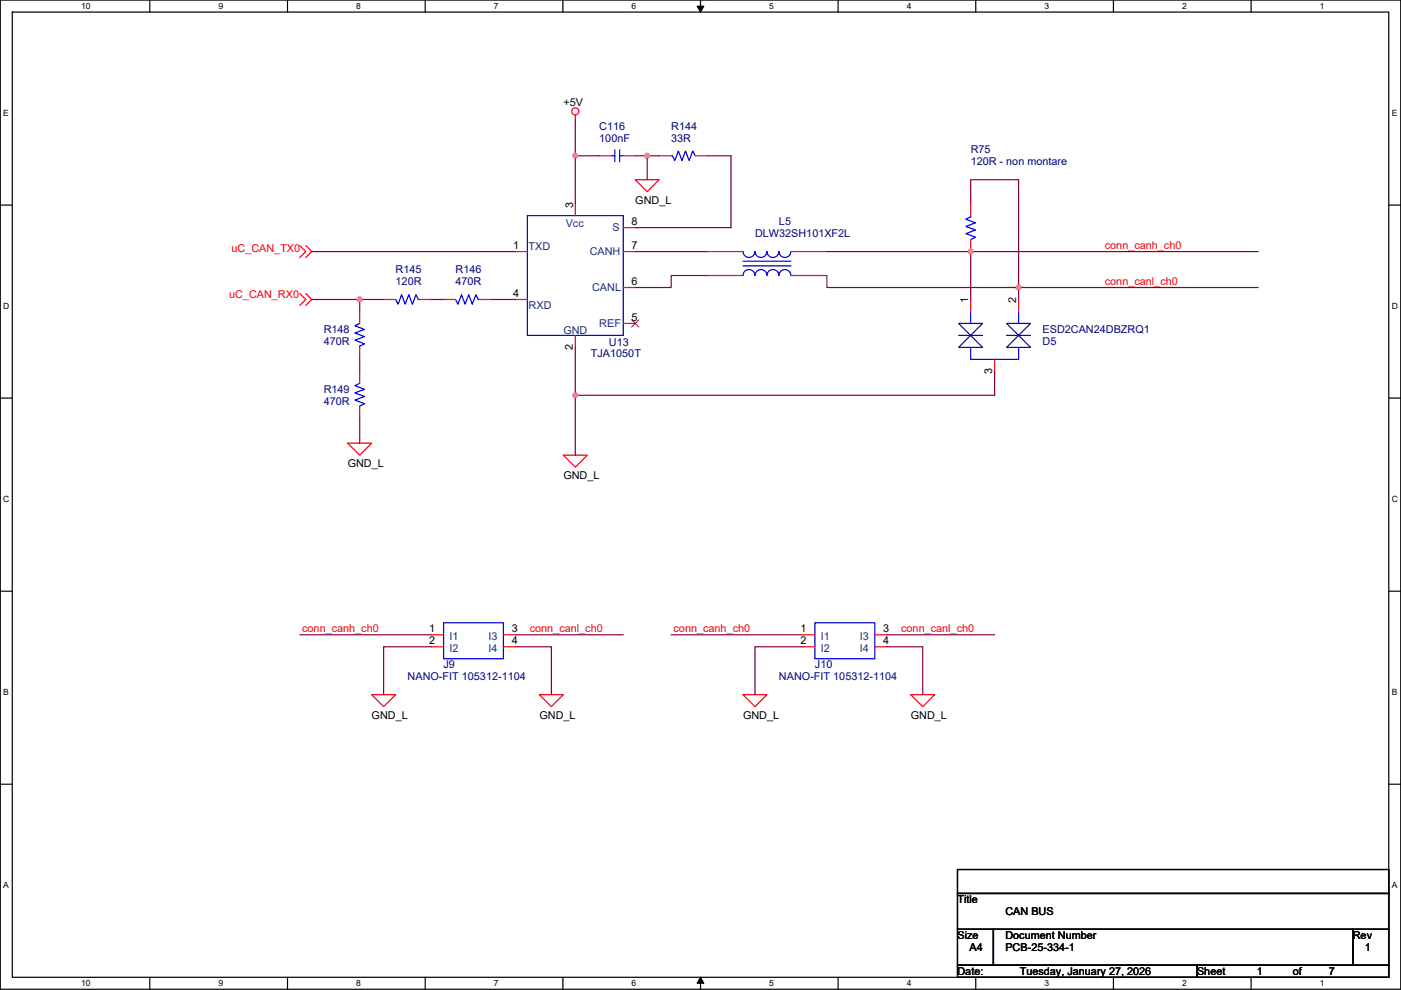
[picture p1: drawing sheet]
<svg xmlns="http://www.w3.org/2000/svg" width="297mm" height="210mm" viewBox="0 0 297 210" stroke-linecap="round" stroke-linejoin="round" font-family="sans-serif">
<path d="M.1 0h296.9v209.8h-296.9zM2.6 2.6h291.8v204.7h-291.8z" fill="none" stroke="#000" stroke-width=".25"/>
<g fill="#fff">
<path d="M17.2 .3h2v2h-2z"/>
<path d="M17.2 207.5h2v2.1h-2z"/>
</g>
<path d="M31.8 0v2.6M31.8 207.3v2.5" fill="none" stroke="#000" stroke-width=".25"/>
<g fill="#fff">
<path d="M46.4 .3h.9v2h-.9z"/>
<path d="M46.4 207.5h.9v2.1h-.9z"/>
</g>
<path d="M61 0v2.6M61 207.3v2.5" fill="none" stroke="#000" stroke-width=".25"/>
<g fill="#fff">
<path d="M75.5 .3h1v2h-1z"/>
<path d="M75.5 207.5h1v2.1h-1z"/>
</g>
<path d="M90.1 0v2.6M90.1 207.3v2.5" fill="none" stroke="#000" stroke-width=".25"/>
<g fill="#fff">
<path d="M104.7 .3h1v2h-1z"/>
<path d="M104.7 207.5h1v2.1h-1z"/>
</g>
<path d="M119.3 0v2.6M119.3 207.3v2.5" fill="none" stroke="#000" stroke-width=".25"/>
<g fill="#fff">
<path d="M133.9 .3h1v2h-1z"/>
<path d="M133.9 207.5h1v2.1h-1z"/>
</g>
<path d="M148.5 0v2.6M148.5 207.3v2.5" fill="none" stroke="#000" stroke-width=".25"/>
<path d="M147.8 1.3h1.4l-.7 1.3zM148.5 207.3l.7 1.3h-1.4z" fill="#000" stroke="#000" stroke-width=".21"/>
<g fill="#fff">
<path d="M163.1 .3h1v2h-1z"/>
<path d="M163.1 207.5h1v2.1h-1z"/>
</g>
<path d="M177.7 0v2.6M177.7 207.3v2.5" fill="none" stroke="#000" stroke-width=".25"/>
<g fill="#fff">
<path d="M192.3 .3h1v2h-1z"/>
<path d="M192.3 207.5h1v2.1h-1z"/>
</g>
<path d="M206.9 0v2.6M206.9 207.3v2.5" fill="none" stroke="#000" stroke-width=".25"/>
<g fill="#fff">
<path d="M221.5 .3h1v2h-1z"/>
<path d="M221.5 207.5h1v2.1h-1z"/>
</g>
<path d="M236.1 0v2.6M236.1 207.3v2.5" fill="none" stroke="#000" stroke-width=".25"/>
<g fill="#fff">
<path d="M250.7 .3h.9v2h-.9z"/>
<path d="M250.7 207.5h.9v2.1h-.9z"/>
</g>
<path d="M265.3 0v2.6M265.3 207.3v2.5" fill="none" stroke="#000" stroke-width=".25"/>
<g fill="#fff">
<path d="M279.8 .3h1v2h-1z"/>
<path d="M279.8 207.5h1v2.1h-1z"/>
<path d="M.7 23h1.2v2.1h-1.2z"/>
<path d="M295.1 23h1.2v2.1h-1.2z"/>
<path d="M.7 64h1.3v2h-1.3z"/>
<path d="M295.1 64h1.3v2h-1.3z"/>
</g>
<path d="M.1 43.5h2.5M294.4 43.5h2.6" fill="none" stroke="#000" stroke-width=".25"/>
<g fill="#fff">
<path d="M.7 104.9h1.3v2h-1.3z"/>
<path d="M295.1 104.9h1.3v2h-1.3z"/>
</g>
<path d="M.1 84.4h2.5M294.4 84.4h2.6" fill="none" stroke="#000" stroke-width=".25"/>
<g fill="#fff">
<path d="M.7 145.9h1.2v2h-1.2z"/>
<path d="M295.1 145.9h1.2v2h-1.2z"/>
</g>
<path d="M.1 125.4h2.5M294.4 125.4h2.6" fill="none" stroke="#000" stroke-width=".25"/>
<g fill="#fff">
<path d="M.7 186.8h1.2v2h-1.2z"/>
<path d="M295.1 186.8h1.2v2h-1.2z"/>
</g>
<path d="M.1 166.3h2.5M294.4 166.3h2.6M203 184.4h91.4v5.1h-91.4zM203 189.5h91.4v7.6h-91.4zM203 197.1h7.6v7.6h-7.6zM210.6 197.1h76.2v7.6h-76.2zM286.8 197.1h7.6v7.6h-7.6zM203 204.7h50.8v2.6h-50.8zM253.8 204.7h40.6v2.6h-40.6z" fill="none" stroke="#000" stroke-width=".25"/>
<g fill="none" stroke="#f00" stroke-width=".25">
<path d="M122 24.4v1M127.1 33h2.5M132.1 33h2.6M134.7 38.1h5.1l-2.6 2.6zM139.8 33h2.5M147.4 33h2.5M63.6 52.1l1.2 1.3-1.2 1.2M64.8 52.1l1.3 1.3-1.3 1.2M109.3 53.4h2.5M122 43.2v2.5M132.1 48.3h2.6M132.1 53.4h2.6"/>
<path d="M149.9 58.4h7.6M149.9 53.4h7.6M167.7 58.4h7.6M167.7 53.4h7.6M205.8 50.8v2.6M205.8 43.2v2.5M63.6 62.3l1.2 1.2-1.2 1.3M64.8 62.3l1.3 1.2-1.3 1.3M76.3 66.1v2.5M76.3 73.7v2.5M76.3 78.8v2.5M81.3 63.5h2.6"/>
<path d="M89 63.5h2.5M94 63.5h2.6M101.7 63.5h2.5M109.3 63.5h2.5M122 71.1v2.6M132.1 61h2.6M132.1 68.6h2.6M205.8 63.5v2.6M210.9 76.2v2.6M216 63.5v2.6M73.7 94h5.1l-2.5 2.5zM76.3 86.4v2.5"/>
<path d="M119.4 96.5h5.1l-2.5 2.6zM91.5 134.6h2.5M91.5 137.2h2.5M106.7 134.6h2.6M106.7 137.2h2.6M170.2 134.6h2.6M170.2 137.2h2.6M185.5 134.6h2.5M185.5 137.2h2.5M78.8 147.3h5.1l-2.6 2.6zM114.4 147.3h5l-2.5 2.6zM157.5 147.3h5.1l-2.5 2.6z"/>
<path d="M193.1 147.3h5.1l-2.6 2.6z"/>
<circle cx="122" cy="23.6" r=".76"/>
</g>
<g fill="none" stroke="#00f" stroke-width=".25">
<path d="M129.6 33h.8M130.4 31.8v2.5M131.4 31.8v2.5M131.4 33h.7M142.3 33h.3l.5 1.1 .7-2.1 .8 2.1 .7-2.1 .8 2.1 .8-2.1 .5 1M111.8 45.7h20.3v25.4h-20.3zM157.5 53.3a1.27 1.27 0 0 0 1.3 1.3 1.27 1.27 0 0 0 1.3-1.3 1.27 1.27 0 0 0 1.3 1.3 1.27 1.27 0 0 0 1.2-1.3 1.27 1.27 0 0 0 1.3 1.3 1.27 1.27 0 0 0 1.3-1.3 1.26 1.26 0 0 0 1.2 1.3 1.26 1.26 0 0 0 1.3-1.3M157.5 56.4h10.2M157.5 55.4h10.2M167.7 58.4a1.27 1.27 0 0 0-1.3-1.2 1.27 1.27 0 0 0-1.3 1.2 1.27 1.27 0 0 0-1.2-1.2 1.27 1.27 0 0 0-1.3 1.2 1.27 1.27 0 0 0-1.3-1.2 1.27 1.27 0 0 0-1.2 1.2 1.26 1.26 0 0 0-1.3-1.2 1.26 1.26 0 0 0-1.3 1.2M205.8 45.7v.3l-1 .5 2 .8-2 .7 2 .8-2 .8 2 .7-1 .5M76.3 68.6l-1.1 .5 2.1 .8-2.1 .7 2.1 .8-2.1 .8 2.1 .7-1 .5v.3"/>
<path d="M83.9 63.5l.5 1 .8-2 .7 2 .8-2 .7 2 .8-2 .5 1h.3M96.6 63.5l.5 1 .8-2 .7 2 .8-2 .7 2 .8-2 .5 1h.3M203.3 68.6h5l-2.5 2.5zM203.3 71.1h5M203.3 73.7l2.5-2.6 2.5 2.6zM205.8 73.7v2.5h10.2v-2.5M205.8 66.1v2.5M213.4 68.6h5.1l-2.5 2.5zM213.4 71.1h5.1M213.4 73.7l2.6-2.6 2.5 2.6zM216 66.1v2.5M76.3 81.3l-1.1 .5 2.1 .8-2.1 .7 2.1 .8-2.1 .8 2.1 .7-1 .5v.3"/>
<path d="M94 132.1h12.7v7.6h-12.7zM172.8 132.1h12.7v7.6h-12.7z"/>
</g>
<path d="M133.9 67.8l1.6 1.6M135.4 67.8l-1.5 1.6" fill="none" stroke="#804000" stroke-width=".21"/>
<g fill="none" stroke="#800040" stroke-width=".25">
<path d="M122 33h5.1M122 25.4v7.6M122 33v10.2M134.7 33h2.5M137.2 33v5.1M137.2 33h2.6M149.9 33h5.1v15.3h-20.3M66.1 53.4h43.2M134.7 53.4h15.2M149.9 58.4h-7.6v2.6h-7.6M175.3 53.4h30.5M175.3 58.4v2.6h40.7"/>
<path d="M205.8 53.4h61M205.8 53.4v10.1M205.8 43.2v-5.1h10.2v22.9M66.1 63.5h10.2M76.3 63.5h5M76.3 63.5v2.6M76.3 76.2v2.6M91.5 63.5h2.5M104.2 63.5h5.1M122 73.7v10.1M210.9 78.8v5h-88.9M216 61v2.5"/>
<path d="M216 61h50.8M76.3 88.9v5.1M122 83.8v12.7M63.6 134.6h27.9M91.5 137.2h-10.2v10.1M109.3 137.2h7.6v10.1M109.3 134.6h22.8M142.3 134.6h27.9M170.2 137.2h-10.1v10.1M188 134.6h22.9M188 137.2h7.6v10.1"/>
</g>
<g fill="#f0f" stroke="#f0f" stroke-width=".25">
<circle cx="215.9" cy="61" r=".5"/>
<circle cx="205.8" cy="53.3" r=".5"/>
<circle cx="122" cy="33" r=".5"/>
<circle cx="137.2" cy="33" r=".5"/>
<circle cx="76.2" cy="63.5" r=".5"/>
<circle cx="122" cy="83.8" r=".5"/>
</g>
<g font-size="2.3">
<text x="119.4" y="22.4">+5V</text>
<text x="121.6" y="44.2" transform="rotate(-90 121.6 44.2)">3</text>
<text x="133.9" y="47.8">8</text>
<text x="134.7" y="43.2">GND_L</text>
<text x="108.8" y="52.8">1</text>
<text x="133.9" y="52.8">7</text>
<text x="108.8" y="63">4</text>
<text x="133.9" y="60.5">6</text>
<text x="205.3" y="64.3" transform="rotate(-90 205.3 64.3)">1</text>
<text x="215.4" y="64.3" transform="rotate(-90 215.4 64.3)">2</text>
<text x="133.9" y="68.1">5</text>
<text x="121.5" y="74.2" transform="rotate(-90 121.5 74.2)">2</text>
<text x="210.4" y="79.3" transform="rotate(-90 210.4 79.3)">3</text>
<text x="73.7" y="99.1">GND_L</text>
<text x="119.4" y="101.6">GND_L</text>
<text x="91" y="134.1">1</text>
<text x="91" y="136.7">2</text>
<text x="108.5" y="134.1">3</text>
<text x="108.5" y="136.7">4</text>
<text x="169.7" y="134.1">1</text>
<text x="169.7" y="136.7">2</text>
<text x="187.3" y="134.1">3</text>
<text x="187.3" y="136.7">4</text>
<text x="78.8" y="152.4">GND_L</text>
<text x="114.4" y="152.4">GND_L</text>
<text x="157.5" y="152.4">GND_L</text>
<text x="193.1" y="152.4">GND_L</text>
<text x="203" y="191.6">Title</text>
<text x="213.2" y="194.1">CAN BUS</text>
<text x="203" y="199.2">Size</text>
<text x="205.5" y="201.7">A4</text>
<text x="213.2" y="199.2">Document Number</text>
<text x="213.2" y="201.7">PCB-25-334-1</text>
<text x="286.8" y="199.2">Rev</text>
<text x="289.4" y="201.7">1</text>
<text x="203" y="206.8">Date:</text>
<text x="216.2" y="206.8">Tuesday, January 27, 2026</text>
<text x="253.8" y="206.8">Sheet</text>
<text x="266.5" y="206.8">1</text>
<text x="274.1" y="206.8">of</text>
<text x="281.7" y="206.8">7</text>
</g>
<g font-size="2.3" fill="#000080">
<text x="127.1" y="27.5">C116</text>
<text x="142.3" y="27.5">R144</text>
<text x="127.1" y="30">100nF</text>
<text x="142.3" y="30">33R</text>
<text x="205.8" y="32.6">R75</text>
<text x="205.8" y="35.1">120R - non montare</text>
<text x="165.2" y="47.8">L5</text>
<text x="160.1" y="50.3">DLW32SH101XF2L</text>
<text x="83.9" y="58">R145</text>
<text x="96.6" y="58">R146</text>
<text x="83.9" y="60.5">120R</text>
<text x="96.6" y="60.5">470R</text>
<text x="68.6" y="70.7">R148</text>
<text x="221" y="70.7">ESD2CAN24DBZRQ1</text>
<text x="68.6" y="73.2">470R</text>
<text x="125.3" y="75.7">TJA1050T</text>
<text x="129.1" y="73.4">U13</text>
<text x="221" y="73.2">D5</text>
<text x="68.6" y="83.4">R149</text>
<text x="68.6" y="85.9">470R</text>
<text x="94" y="141.8">J9</text>
<text x="172.8" y="141.8">J10</text>
<text x="86.4" y="144.3">NANO-FIT 105312-1104</text>
<text x="165.2" y="144.3">NANO-FIT 105312-1104</text>
</g>
<g font-size="2.3" fill="#f00">
<text x="49.1" y="53.4">uC_CAN_TX0</text>
<text x="234.2" y="52.7">conn_canh_ch0</text>
<text x="48.6" y="63.3">uC_CAN_RX0</text>
<text x="234.2" y="60.4">conn_canl_ch0</text>
<text x="64.1" y="134">conn_canh_ch0</text>
<text x="112.3" y="134">conn_canl_ch0</text>
<text x="142.8" y="134">conn_canh_ch0</text>
<text x="191.1" y="134">conn_canl_ch0</text>
</g>
<g font-size="2.3" fill="#004080">
<text x="112.1" y="53.1">TXD</text>
<text x="119.9" y="48">Vcc</text>
<text x="129.9" y="49.1">S</text>
<text x="125" y="54.1">CANH</text>
<text x="112.1" y="65.6">RXD</text>
<text x="125.5" y="61.8">CANL</text>
<text x="119.4" y="70.9">GND</text>
<text x="127.1" y="69.4">REF</text>
<text x="95.3" y="135.7">I1</text>
<text x="103.6" y="135.7">I3</text>
<text x="174.1" y="135.7">I1</text>
<text x="182.3" y="135.7">I3</text>
<text x="95.3" y="138.2">I2</text>
<text x="103.6" y="138.2">I4</text>
<text x="174.1" y="138.2">I2</text>
<text x="182.3" y="138.2">I4</text>
</g>
<g font-size="1.8">
<text x="17.2" y="1.9">10</text>
<text x="46.4" y="1.9">9</text>
<text x="75.5" y="1.9">8</text>
<text x="104.7" y="1.9">7</text>
<text x="133.9" y="1.9">6</text>
<text x="163.1" y="1.9">5</text>
<text x="192.3" y="1.9">4</text>
<text x="221.5" y="1.9">3</text>
<text x="250.7" y="1.9">2</text>
<text x="279.8" y="1.9">1</text>
<text x=".7" y="24.7">E</text>
<text x="295.1" y="24.7">E</text>
<text x=".7" y="65.6">D</text>
<text x="295.1" y="65.6">D</text>
<text x=".7" y="106.5">C</text>
<text x="295.1" y="106.5">C</text>
<text x=".7" y="147.5">B</text>
<text x="295.1" y="147.5">B</text>
<text x=".7" y="188.4">A</text>
<text x="295.1" y="188.4">A</text>
<text x="17.2" y="209.2">10</text>
<text x="46.4" y="209.2">9</text>
<text x="75.5" y="209.2">8</text>
<text x="104.7" y="209.2">7</text>
<text x="133.9" y="209.2">6</text>
<text x="163.1" y="209.2">5</text>
<text x="192.3" y="209.2">4</text>
<text x="221.5" y="209.2">3</text>
<text x="250.7" y="209.2">2</text>
<text x="279.8" y="209.2">1</text>
</g>
</svg>
